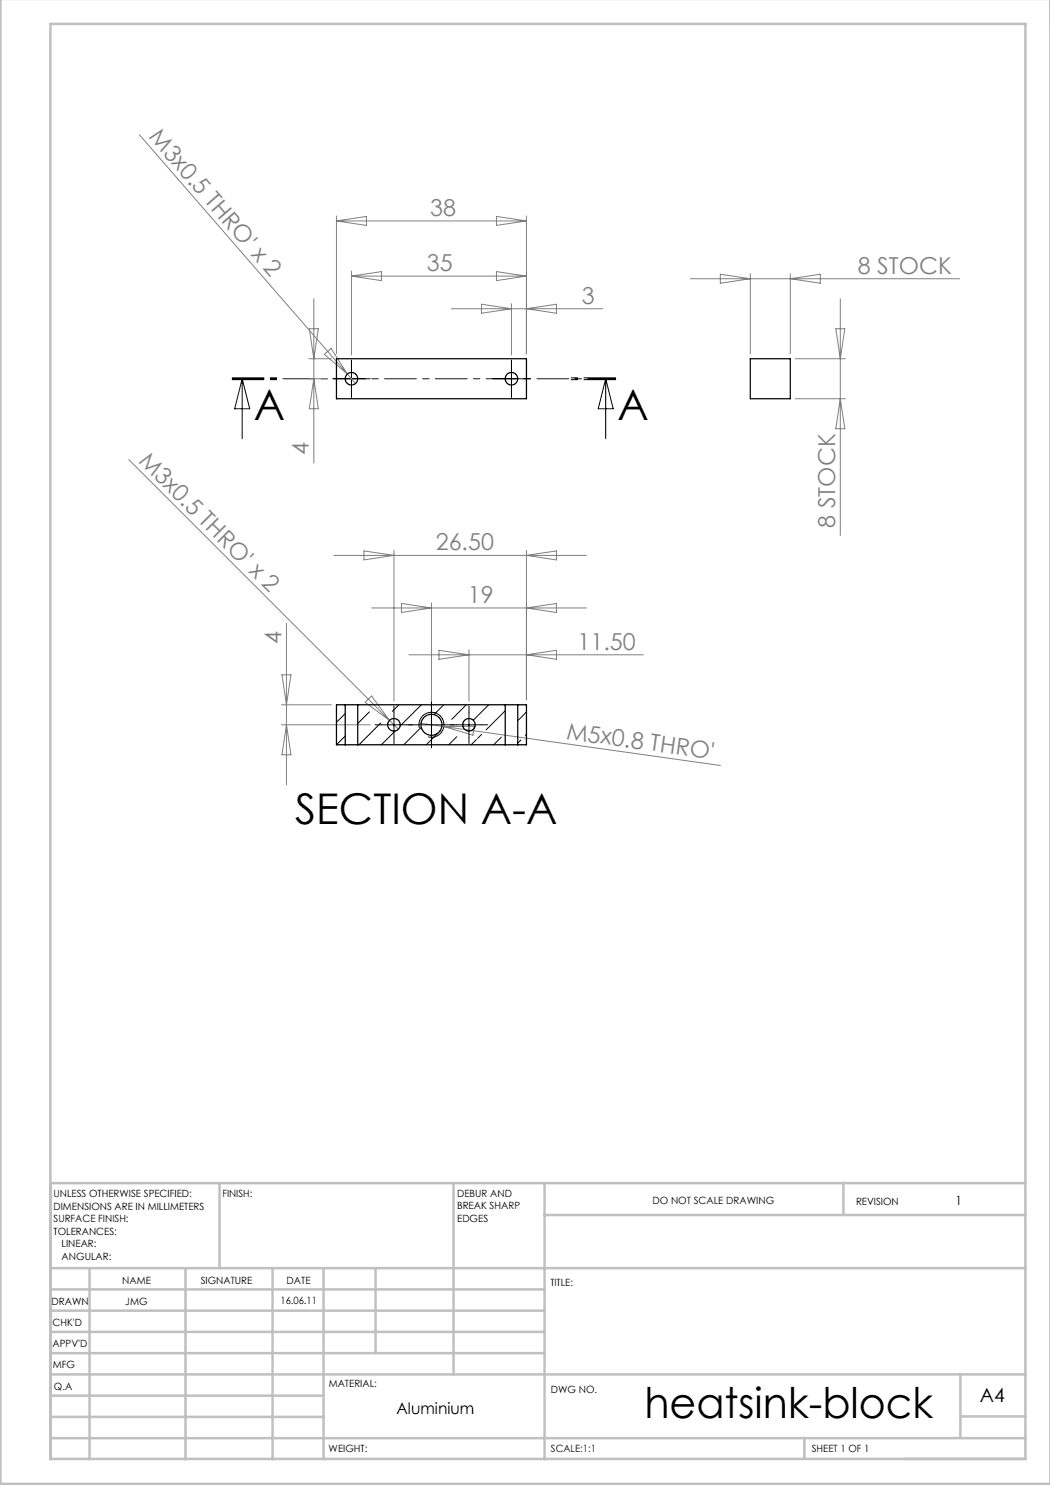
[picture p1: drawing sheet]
<svg xmlns="http://www.w3.org/2000/svg" width="210mm" height="297mm" viewBox="0 0 210 297" stroke-linecap="round" stroke-linejoin="round" font-family="sans-serif">
<g fill="none" stroke="#000" stroke-width=".2">
<path d="M48.4 75.7v12M48.4 75.7l1.5 6h-3zM67.8 75.7h5M70.3 73.2v5M99.8 75.7h5M102.3 73.2v5M121.1 75.7l1.5 6h-3zM121.1 75.7v12M69 147.2l-1.7 1.8M69 142.7l-1.7 1.8M73.9 142.4l-2.4 2.3M76.1 144.6l-4.3 4.4"/>
<path d="M76.3 145h5M78.8 142.5v5M79 146.2l-2.7 2.8M79.8 141l-1.3 1.3M83.8 145h5M83.9 145.6a2.5 2.5 0 0 1 2.2-3.1 2.5 2.5 0 0 1 2.7 2.7 2.5 2.5 0 0 1-3.2 2.2M84.3 145.5l-3.5 3.5M84.3 141l-4.3 4.2M86.3 142.5v5M87.7 146.6l-2.4 2.4M88.2 146.1l-.3 .2M88.8 141l-2 1.9"/>
<path d="M91.3 145h5M91.4 147.3l-1.7 1.7M93.3 141l-3 2.9M93.8 142.5v5M95.3 147.9l-1.1 1.1M96.3 146.9l-.8 .8M97.7 141l-3 3.1M100.3 147.4l-1.6 1.6M101 142.2l-3.8 3.8M104.2 148l-.7 .6M105.3 142.4l-1.8 1.7M105.3 146.9l-.2 .2"/>
</g>
<g fill="none" stroke="#000" stroke-width=".2" stroke-dasharray="15.2 1.3 1.3 1.3">
<path d="M67.8 75.7h-1.3M70.3 73.2v-1.2M70.3 78.2v1.3M72.8 75.7h1.2M99.8 75.7h-1.3M102.3 73.2v-1.2M102.3 78.2v1.3M104.8 75.7h1.2M76.3 145h-1.3M78.8 142.5v-1.3M78.8 147.5v1.2M81.3 145h1.2"/>
<path d="M83.8 145h-2.1M86.3 142.5v-2.1M86.3 147.5v2.1M88.8 145h2.1M91.3 145h-1.3M93.8 142.5v-1.3M93.8 147.5v1.2M96.3 145h1.2"/>
</g>
<path d="M46.4 75.7h76.7M46.4 75.9h10M46.4 75.6h10M123.1 75.9h-10M123.1 75.6h-10" fill="none" stroke="#000" stroke-width=".2" stroke-dasharray="6.3 1.3 1.3 1.3"/>
<g fill="none" stroke="#c0c0c0" stroke-width=".5">
<path d="M.1 -.1v296.9h210M10.1 236.6h195M43.9 236.6v17M90.7 236.6v38.3M108.9 236.6v55.3M168.7 236.5v6.4M10.1 257.9h98.8M10.1 253.6h195M17.9 253.6v38.3M37.1 253.6v38.3M54.5 253.6v38.3M64.7 253.6v38.3"/>
<path d="M75.1 253.6v17M108.9 243h96.2M10.1 270.6h98.8M10.1 266.4h98.8M10.1 262.1h98.8M10.1 279.1h54.6M10.1 274.9h195M192.1 274.8v12.7M10.1 291.8h195v-287h-195v287.1M10.1 283.4h54.6M10.1 287.6h195M160.9 287.5v4.3"/>
<path d="M192.1 283.3h13"/>
</g>
<g fill="none" stroke="#808080" stroke-width=".2">
<path d="M27.9 26.9l41.6 47.9M62.8 59.7v32.9M67.3 43.2v27.5M67.3 44.2h38M67.3 44.2l6-.9v1.8zM70.3 54.2v16.8M70.3 55.2h35M70.3 55.2l6-.9v1.8zM99.3 43.3l6 .9-6 .9zM99.3 54.3l6 .9-6 .9zM105.3 43.2v27.5M138.1 55.7h53.8"/>
<path d="M144.1 54.8l6 .9-6 .9zM150.1 54.7v16M158.1 54.7v16M158.1 55.7l6-.9v1.8zM168.1 59.7v47.4M61.8 71.7h4.5M61.8 75.7h3.7M61.9 65.7h1.8l-.9 6zM62.8 75.7l.9 6h-1.8zM64.9 70.9l1.3-1.2 3.3 5.1zM69.5 74.8l1.6 1.9M90.3 61.7h30.2"/>
<path d="M96.3 60.8l6 .9-6 .9zM102.3 60.7v10.3M105.3 61.7l6-.9v1.8zM159.1 71.7h10M159.1 79.7h10M167.2 65.7h1.8l-.9 6zM168.1 79.7l.9 6h-1.8zM25.8 91.9l52.1 52.2M66.8 111.1h50.5M72.8 110.2l6 .9-6 .9zM78.8 110.1v30.1M105.3 110.1v29.9"/>
<path d="M105.3 111.1l6-.9v1.8zM56.4 135h1.8l-.9 6zM57.3 124.7v32.3M74.3 121.6h43M80.3 120.7l6 .9-6 .9zM81.8 131h46.9M86.3 120.6v23.4M87.8 130.1l6 .9-6 .9zM93.8 130v10.2M105.3 121.6l6-.9v1.8zM105.3 131l6-.9v1.8zM56.3 141h10"/>
<path d="M56.3 145h17.7M57.3 145l.9 6h-1.8zM73 140.5l1.3-1.3 3.6 4.9zM77.9 144.1l1.8 1.7M83.8 144.6l60.3 8.5M88.8 145.3h6l-.2 1.7z"/>
</g>
<g fill="none" stroke="#000" stroke-width=".25">
<path d="M67.3 71.7h38v8h-38zM150.1 71.7h8v8h-8zM69 141h2.5M69 149h2.5M69 141h-1.7v8h1.7M69 141v8M71.5 141v8M71.5 141h29.5M71.5 149h29.5M101 141h2.5M101 149h2.5M101 141v8"/>
<path d="M103.5 141h1.8v8h-1.8M103.5 141v8"/>
<circle cx="70.3" cy="75.7" r="1.25"/>
<circle cx="102.3" cy="75.7" r="1.25"/>
<circle cx="78.8" cy="145" r="1.25"/>
<circle cx="86.3" cy="145" r="2.1"/>
<circle cx="93.8" cy="145" r="1.25"/>
</g>
<g font-size="8.5">
<text x="50.8" y="84.1">A</text>
<text x="123.5" y="84.1">A</text>
<text x="59" y="164.8">SECTION A-A</text>
<text x="128.9" y="283.5">heatsink-block</text>
</g>
<g font-size="4.7" fill="#808080">
<text x="29.7" y="27.5" transform="rotate(49 29.7 27.5)">M3x0.5 THRO' x 2</text>
<text x="86" y="43.2">38</text>
<text x="85.4" y="54.2">35</text>
<text x="171.6" y="54.7">8 STOCK</text>
<text x="116.4" y="60.7">3</text>
<text x="27.6" y="92.3" transform="rotate(45 27.6 92.3)">M3x0.5 THRO' x 2</text>
<text x="61.8" y="91" transform="rotate(-90 61.8 91)">4</text>
<text x="167" y="105.5" transform="rotate(-90 167 105.5)">8 STOCK</text>
<text x="87.2" y="110.1">26.50</text>
<text x="93.6" y="120.6">19</text>
<text x="56.3" y="128.8" transform="rotate(-90 56.3 128.8)">4</text>
<text x="115.5" y="129.9">11.50</text>
<text x="113.1" y="147.7" transform="rotate(8 113.1 147.7)">M5x0.8 THRO'</text>
</g>
<text font-size="3.9" x="196" y="280.4">A4</text>
<text font-size="3.2" x="79.3" y="282.8">Aluminium</text>
<text font-size="2.5" x="191.1" y="240.9">1</text>
<g font-size="2">
<text x="10.7" y="239.5">UNLESS OTHERWISE SPECIFIED:</text>
<text x="44.5" y="239.5">FINISH:</text>
<text x="91.4" y="239.4">DEBUR AND</text>
<text x="10.7" y="242">DIMENSIONS ARE IN MILLIMETERS</text>
<text x="10.7" y="244.5">SURFACE FINISH:</text>
<text x="91.4" y="241.9">BREAK SHARP</text>
<text x="91.4" y="244.4">EDGES</text>
<text x="130.5" y="240.8">DO NOT SCALE DRAWING</text>
<text x="171.2" y="241">REVISION</text>
<text x="10.7" y="247">TOLERANCES:</text>
<text x="12.3" y="249.5">LINEAR:</text>
<text x="12.3" y="252">ANGULAR:</text>
<text x="24.4" y="256.9">NAME</text>
<text x="40.1" y="256.8">SIGNATURE</text>
<text x="57.3" y="256.8">DATE</text>
<text x="110.1" y="257.1">TITLE:</text>
<text x="10.3" y="260.9">DRAWN</text>
<text x="25.1" y="261">JMG</text>
<text x="56.1" y="260.8">16.06.11</text>
<text x="10.5" y="269.3">APPV'D</text>
<text x="10.5" y="265.2">CHK'D</text>
<text x="10.6" y="273.6">MFG</text>
<text x="10.8" y="278">Q.A</text>
<text x="65.8" y="277.4">MATERIAL:</text>
<text x="110.2" y="278.5">DWG NO.</text>
<text x="65.7" y="290.4">WEIGHT:</text>
<text x="110.2" y="290.5">SCALE:1:1</text>
<text x="162.4" y="290.4">SHEET 1 OF 1</text>
</g>
</svg>
